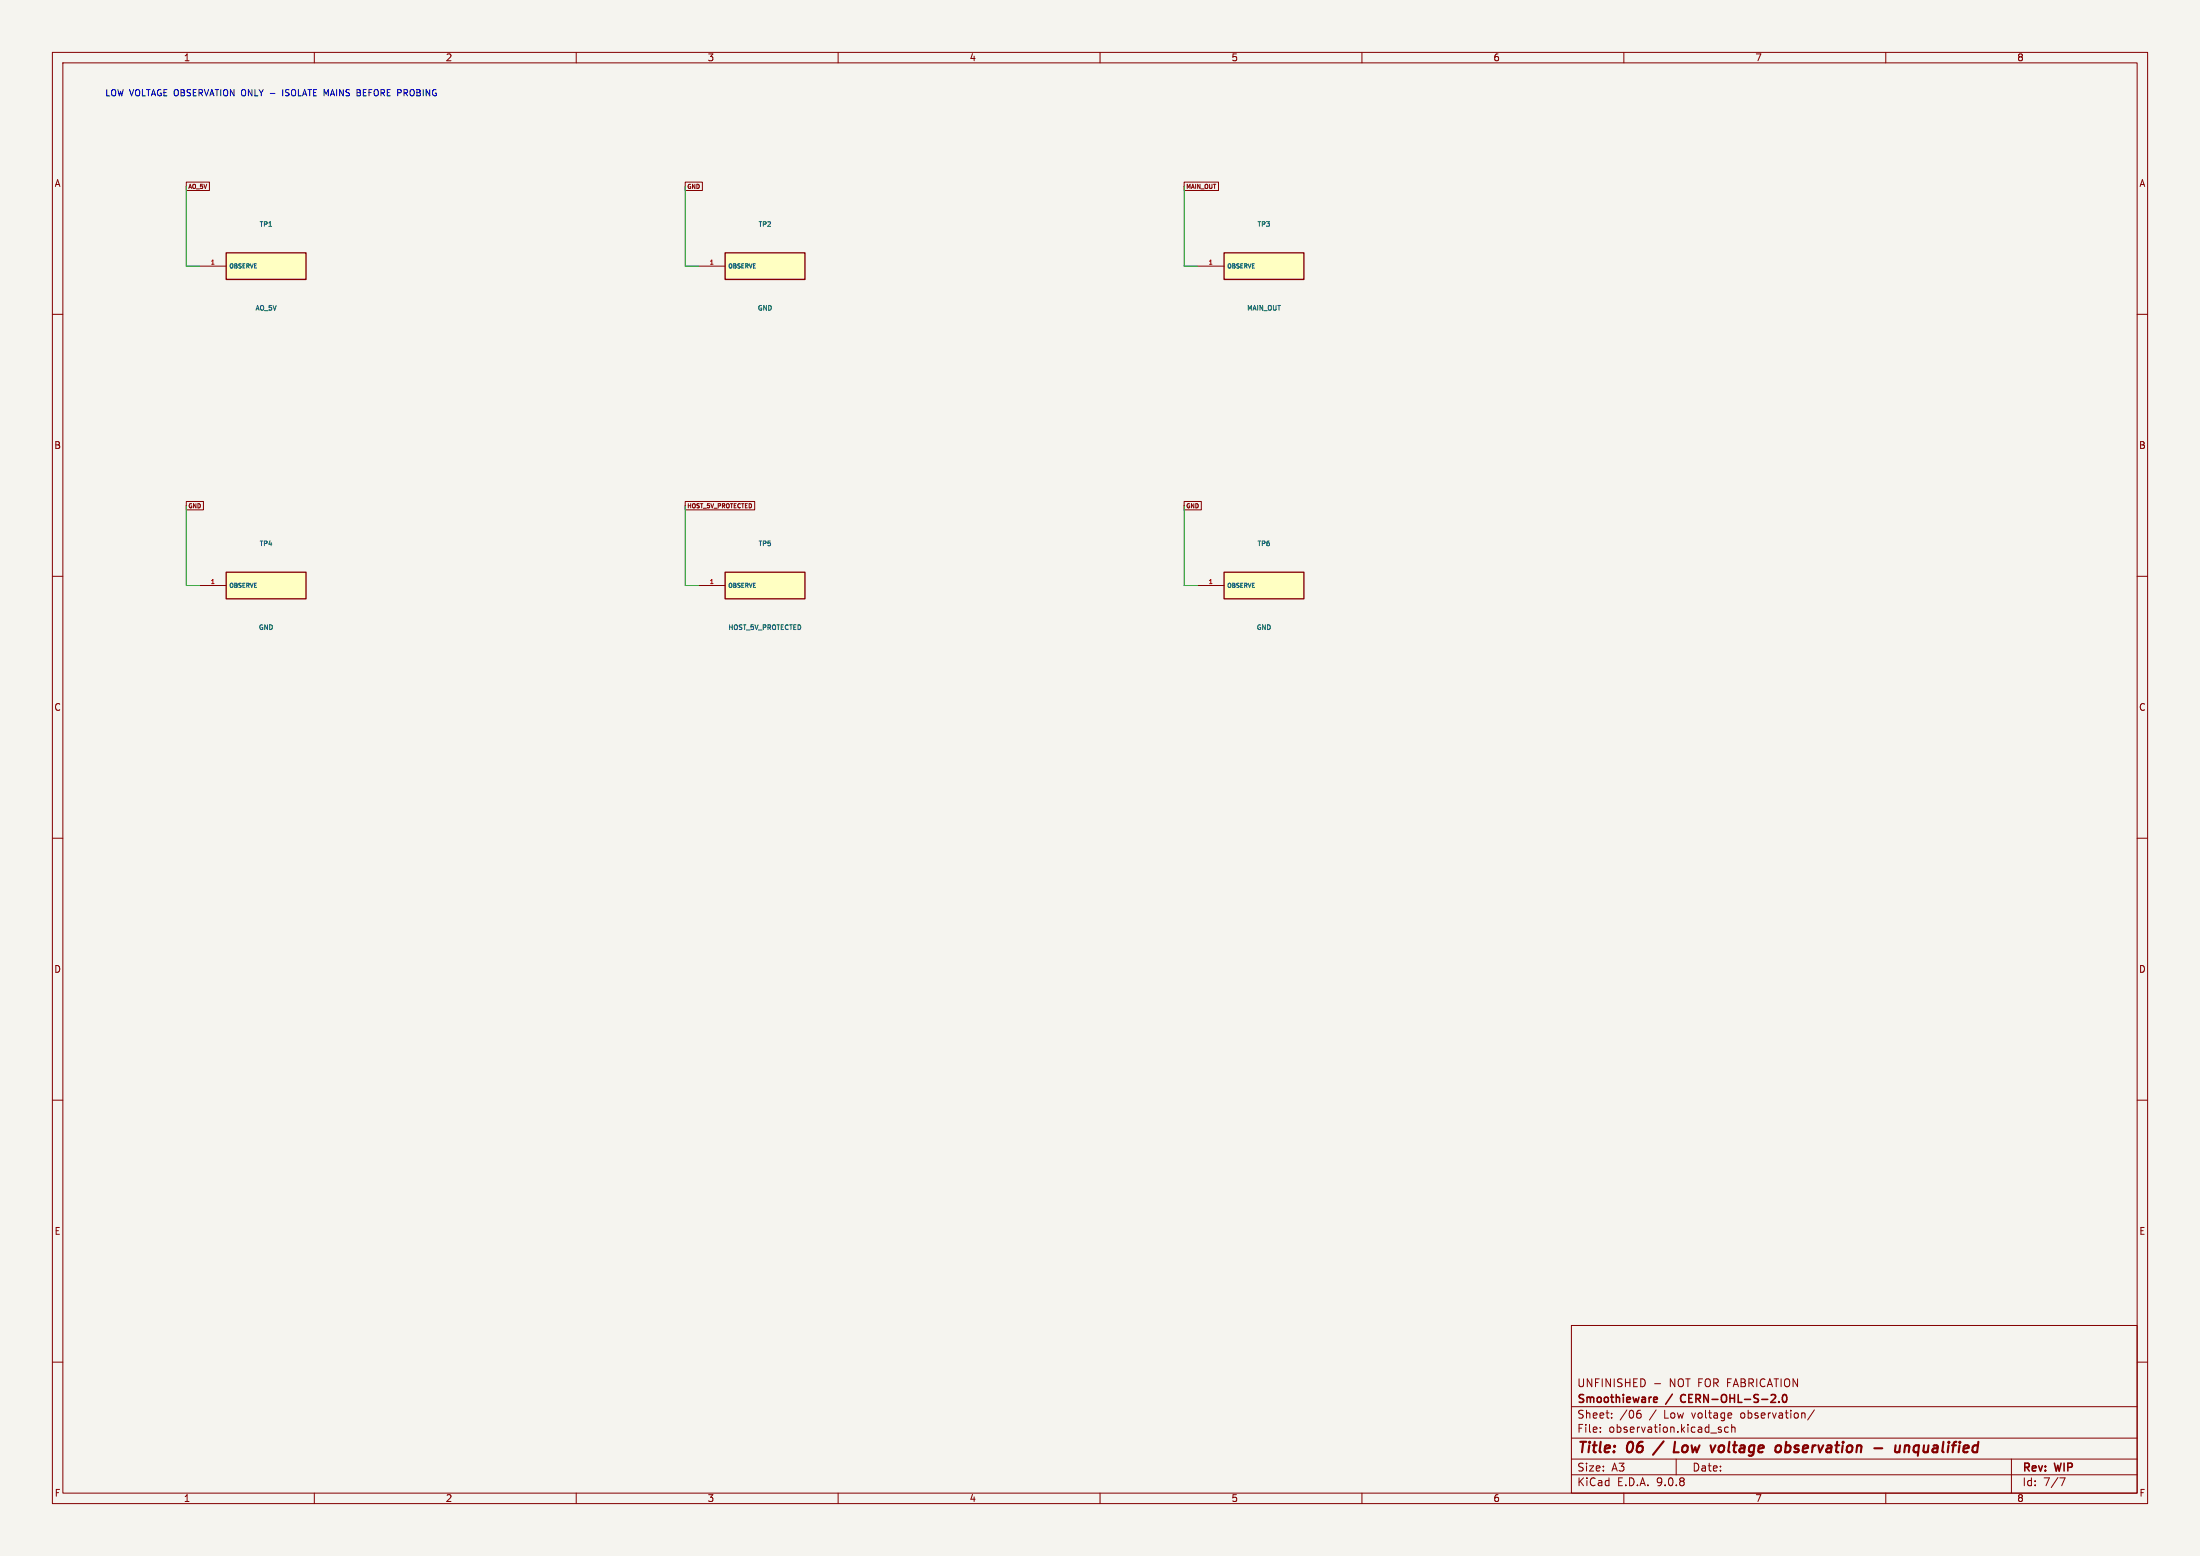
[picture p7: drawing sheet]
<svg xmlns="http://www.w3.org/2000/svg" width="420mm" height="297mm" viewBox="0 0 420 297" stroke-linecap="round" stroke-linejoin="round" font-family="sans-serif">
<path d="M0 0h420v297h-420z" fill="#f5f4ef" stroke="#f5f4ef" stroke-width=".19"/>
<g fill="none" stroke="#840000" stroke-width=".19">
<path d="M10 10h400v277h-400zM12 12h396v273h-396zM60 10v2M110 10v2M160 10v2M210 10v2M260 10v2M310 10v2M360 10v2M10 60h2M408 60h2M10 110h2"/>
<path d="M408 110h2M10 160h2M408 160h2M10 210h2M408 210h2M300 253h108v32h-108zM10 260h2M300 278.5h108M300 274.5h108M300 268.5h108M305.5 273.2v.2M305.5 272.5v.1"/>
<path d="M307.7 270.5v.2M307.7 269.8v.1M312.7 269.8h.5l.1 .2-.1 .5-.5 .2M313.2 269.2l-.5 .1M315.9 264.1h1.1M320 278.5v3M328.2 272.9l.4 .1 .1 .2-.3 .2h-.2M328.2 272.4l.4 .1M329.9 272.5l-.4-.1-.3 .3 .2 .6h.5M330.6 272.5l.2-.1 .4 .1v.9M330.6 271.9v1.5M346.4 269.1l-1.3 1.9"/>
<path d="M384 278.5v6.5M408 260h2M60 285v2M110 285v2M160 285v2M210 285v2M260 285v2M300 281.5h108M310 285v2M360 285v2M393.2 282.1h1l-.6 1.5"/>
</g>
<g fill="none" stroke="#840000" stroke-width=".4">
<path d="M317.6 275.1l-2 2.6M319.8 275.2l-.3 2h1M328.5 275.9l-.4 .4-.1 .5 .2 .3 .5 .1M339.9 276l.1 .3-.2 .7M340.8 277.1h.7M341 275.2l-.2 2M341.5 275.9l-.6 .1M357.8 276.4h1.5M361.9 275.9l-.1 1M362.7 275.9l-.1 1.3M363.7 275.9l-.2 1.3M363.8 276h.6v1.2"/>
<path d="M366.2 275.9a.66 .66 0 0 0-.8 .4v.7l.2 .2h.4"/>
</g>
<path d="M315.9 266.7l.4 .1 .1 .2-.7 .2M316.3 267.6l-.4 .1M321 266.4l-.2 .4 .2 .7M338 267.7h1M338.9 266.3v.5M339.6 267.5v.2M340.4 266.3l.2-.1a.8 .8 0 0 1 .5 .7 .8 .8 0 0 1-.5 .8l-.2-.2-.1-.4z" fill="none" stroke="#840000" stroke-width=".3"/>
<path d="M233.7 109.2h15.2v5.1h-15.2z" fill="#ffffc2"/>
<path d="M233.7 109.2h15.2v5.1h-15.2z" fill="none" stroke="#840000" stroke-width=".25"/>
<path d="M228.6 111.8h5.1" fill="none" stroke="#840000" stroke-width=".19"/>
<path d="M138.4 109.2h15.3v5.1h-15.3z" fill="#ffffc2"/>
<path d="M138.4 109.2h15.3v5.1h-15.3z" fill="none" stroke="#840000" stroke-width=".25"/>
<path d="M133.3 111.8h5.1" fill="none" stroke="#840000" stroke-width=".19"/>
<path d="M138.4 48.3h15.3v5h-15.3z" fill="#ffffc2"/>
<path d="M138.4 48.3h15.3v5h-15.3z" fill="none" stroke="#840000" stroke-width=".25"/>
<path d="M133.3 50.8h5.1" fill="none" stroke="#840000" stroke-width=".19"/>
<path d="M43.2 109.2h15.2v5.1h-15.2z" fill="#ffffc2"/>
<path d="M43.2 109.2h15.2v5.1h-15.2z" fill="none" stroke="#840000" stroke-width=".25"/>
<path d="M38.1 111.8h5.1" fill="none" stroke="#840000" stroke-width=".19"/>
<path d="M233.7 48.3h15.2v5h-15.2z" fill="#ffffc2"/>
<path d="M233.7 48.3h15.2v5h-15.2z" fill="none" stroke="#840000" stroke-width=".25"/>
<path d="M228.6 50.8h5.1" fill="none" stroke="#840000" stroke-width=".19"/>
<path d="M43.2 48.3h15.2v5h-15.2z" fill="#ffffc2"/>
<path d="M43.2 48.3h15.2v5h-15.2z" fill="none" stroke="#840000" stroke-width=".25"/>
<path d="M35.6 34.8h4.4v1.6h-4.4zM130.8 34.8h3.3v1.6h-3.3zM226.1 34.8h6.5v1.6h-6.5zM38.1 50.8h5.1M35.6 95.7h3.2v1.6h-3.2zM130.8 95.7h13.3v1.6h-13.3zM226.1 95.7h3.2v1.6h-3.2z" fill="none" stroke="#840000" stroke-width=".19"/>
<path d="M35.6 35.6v15.2h2.5M130.8 35.6v15.2h2.5M226.1 35.6v15.2h2.5M35.6 96.5v15.3h2.5M130.8 96.5v15.3h2.5M226.1 96.5v15.3h2.5" fill="none" stroke="#009600" stroke-width=".19"/>
<path d="M54 17.1v1.2M68.6 17.1l.2 .2-.2 .4 .2 .2M68.8 18.1l-.2 .2h-.4" fill="none" stroke="#0000c2" stroke-width=".19"/>
<g font-size="2.8" fill="#840000">
<text x="301" y="277.9">Title:</text>
<text x="310.6" y="277.9">06</text>
<text x="321.2" y="277.9">Low</text>
<text x="329" y="277.9">voltage</text>
<text x="342.2" y="277.9">observation</text>
<text x="361.8" y="277.9">-</text>
<text x="366.6" y="277.9">unqualified</text>
</g>
<g font-size="2.1" fill="#840000">
<text x="301" y="268.2">Smoothieware</text>
<text x="301" y="265">UNFINISHED</text>
<text x="318.2" y="268.2">/</text>
<text x="318.7" y="265">NOT FOR FABRICATION</text>
<text x="321.5" y="268.2">CERN-OHL-S-2.0</text>
<text x="301" y="273.7">File:</text>
<text x="301" y="271">Sheet:</text>
<text x="307.1" y="273.7">observation.kicad_sch</text>
<text x="309.2" y="271">/06</text>
<text x="314.9" y="271">/</text>
<text x="317.8" y="271">Low</text>
<text x="323.3" y="271">voltage</text>
<text x="332.7" y="271">observation/</text>
<text x="301" y="281.1">Size:</text>
<text x="307.6" y="281.1">A3</text>
<text x="323" y="281.1">Date:</text>
<text x="386" y="281.3">Rev:</text>
<text x="392.4" y="281.3">WIP</text>
<text x="301" y="283.9">KiCad</text>
<text x="308.7" y="283.9">E.D.A.</text>
<text x="316.3" y="283.9">9.0.8</text>
<text x="386" y="283.9">Id:</text>
<text x="390.1" y="283.9">7/7</text>
</g>
<g font-size="1.8" fill="#840000">
<text x="35" y="11.9">1</text>
<text x="85" y="11.9">2</text>
<text x="135" y="11.9">3</text>
<text x="185" y="11.9">4</text>
<text x="235" y="11.9">5</text>
<text x="285" y="11.9">6</text>
<text x="335" y="11.9">7</text>
<text x="385" y="11.9">8</text>
<text x="10.3" y="35.9">A</text>
<text x="408.3" y="35.9">A</text>
<text x="10.3" y="85.9">B</text>
<text x="408.2" y="85.9">B</text>
<text x="10.3" y="135.9">C</text>
<text x="408.2" y="135.9">C</text>
<text x="10.3" y="185.9">D</text>
<text x="408.2" y="185.9">D</text>
<text x="10.3" y="235.9">E</text>
<text x="408.3" y="235.9">E</text>
<text x="10.3" y="285.9">F</text>
<text x="35" y="286.9">1</text>
<text x="85" y="286.9">2</text>
<text x="135" y="286.9">3</text>
<text x="185" y="286.9">4</text>
<text x="235" y="286.9">5</text>
<text x="285" y="286.9">6</text>
<text x="335" y="286.9">7</text>
<text x="385" y="286.9">8</text>
<text x="408.3" y="285.9">F</text>
</g>
<g font-size="1.7" fill="#0000c2">
<text x="20" y="18.6">LOW VOLTAGE OBSERVATION ONLY -</text>
<text x="54.7" y="18.6">ISOLATE MAINS</text>
<text x="69.3" y="18.6">BEFORE PROBING</text>
</g>
<g font-size="1.3" fill="#006464">
<text x="49.4" y="43.5">TP1</text>
<text x="144.7" y="43.5">TP2</text>
<text x="239.9" y="43.5">TP3</text>
<text x="48.6" y="59.5">AO_5V</text>
<text x="144.5" y="59.5">GND</text>
<text x="237.9" y="59.5">MAIN_OUT</text>
<text x="49.4" y="104.4">TP4</text>
<text x="144.7" y="104.4">TP5</text>
<text x="239.9" y="104.4">TP6</text>
<text x="49.3" y="120.4">GND</text>
<text x="138.9" y="120.4">HOST_5V_PROTECTED</text>
<text x="239.8" y="120.4">GND</text>
</g>
<g font-size="1.1" fill="#840000">
<text x="35.9" y="36.2">AO_5V</text>
<text x="131.1" y="36.2">GND</text>
<text x="226.4" y="36.2">MAIN_OUT</text>
<text x="35.9" y="97.2">GND</text>
<text x="131.1" y="97.2">HOST_5V_PROTECTED</text>
<text x="226.4" y="97.2">GND</text>
</g>
<g font-size="1.1" fill="#a90000">
<text x="40.1" y="50.5">1</text>
<text x="135.4" y="50.5">1</text>
<text x="230.6" y="50.5">1</text>
<text x="40.1" y="111.5">1</text>
<text x="135.4" y="111.5">1</text>
<text x="230.6" y="111.5">1</text>
</g>
<g font-size="1.1" fill="#006464">
<text x="43.7" y="51.4">OBSERVE</text>
<text x="138.9" y="51.4">OBSERVE</text>
<text x="234.2" y="51.4">OBSERVE</text>
<text x="43.7" y="112.4">OBSERVE</text>
<text x="138.9" y="112.4">OBSERVE</text>
<text x="234.2" y="112.4">OBSERVE</text>
</g>
</svg>
